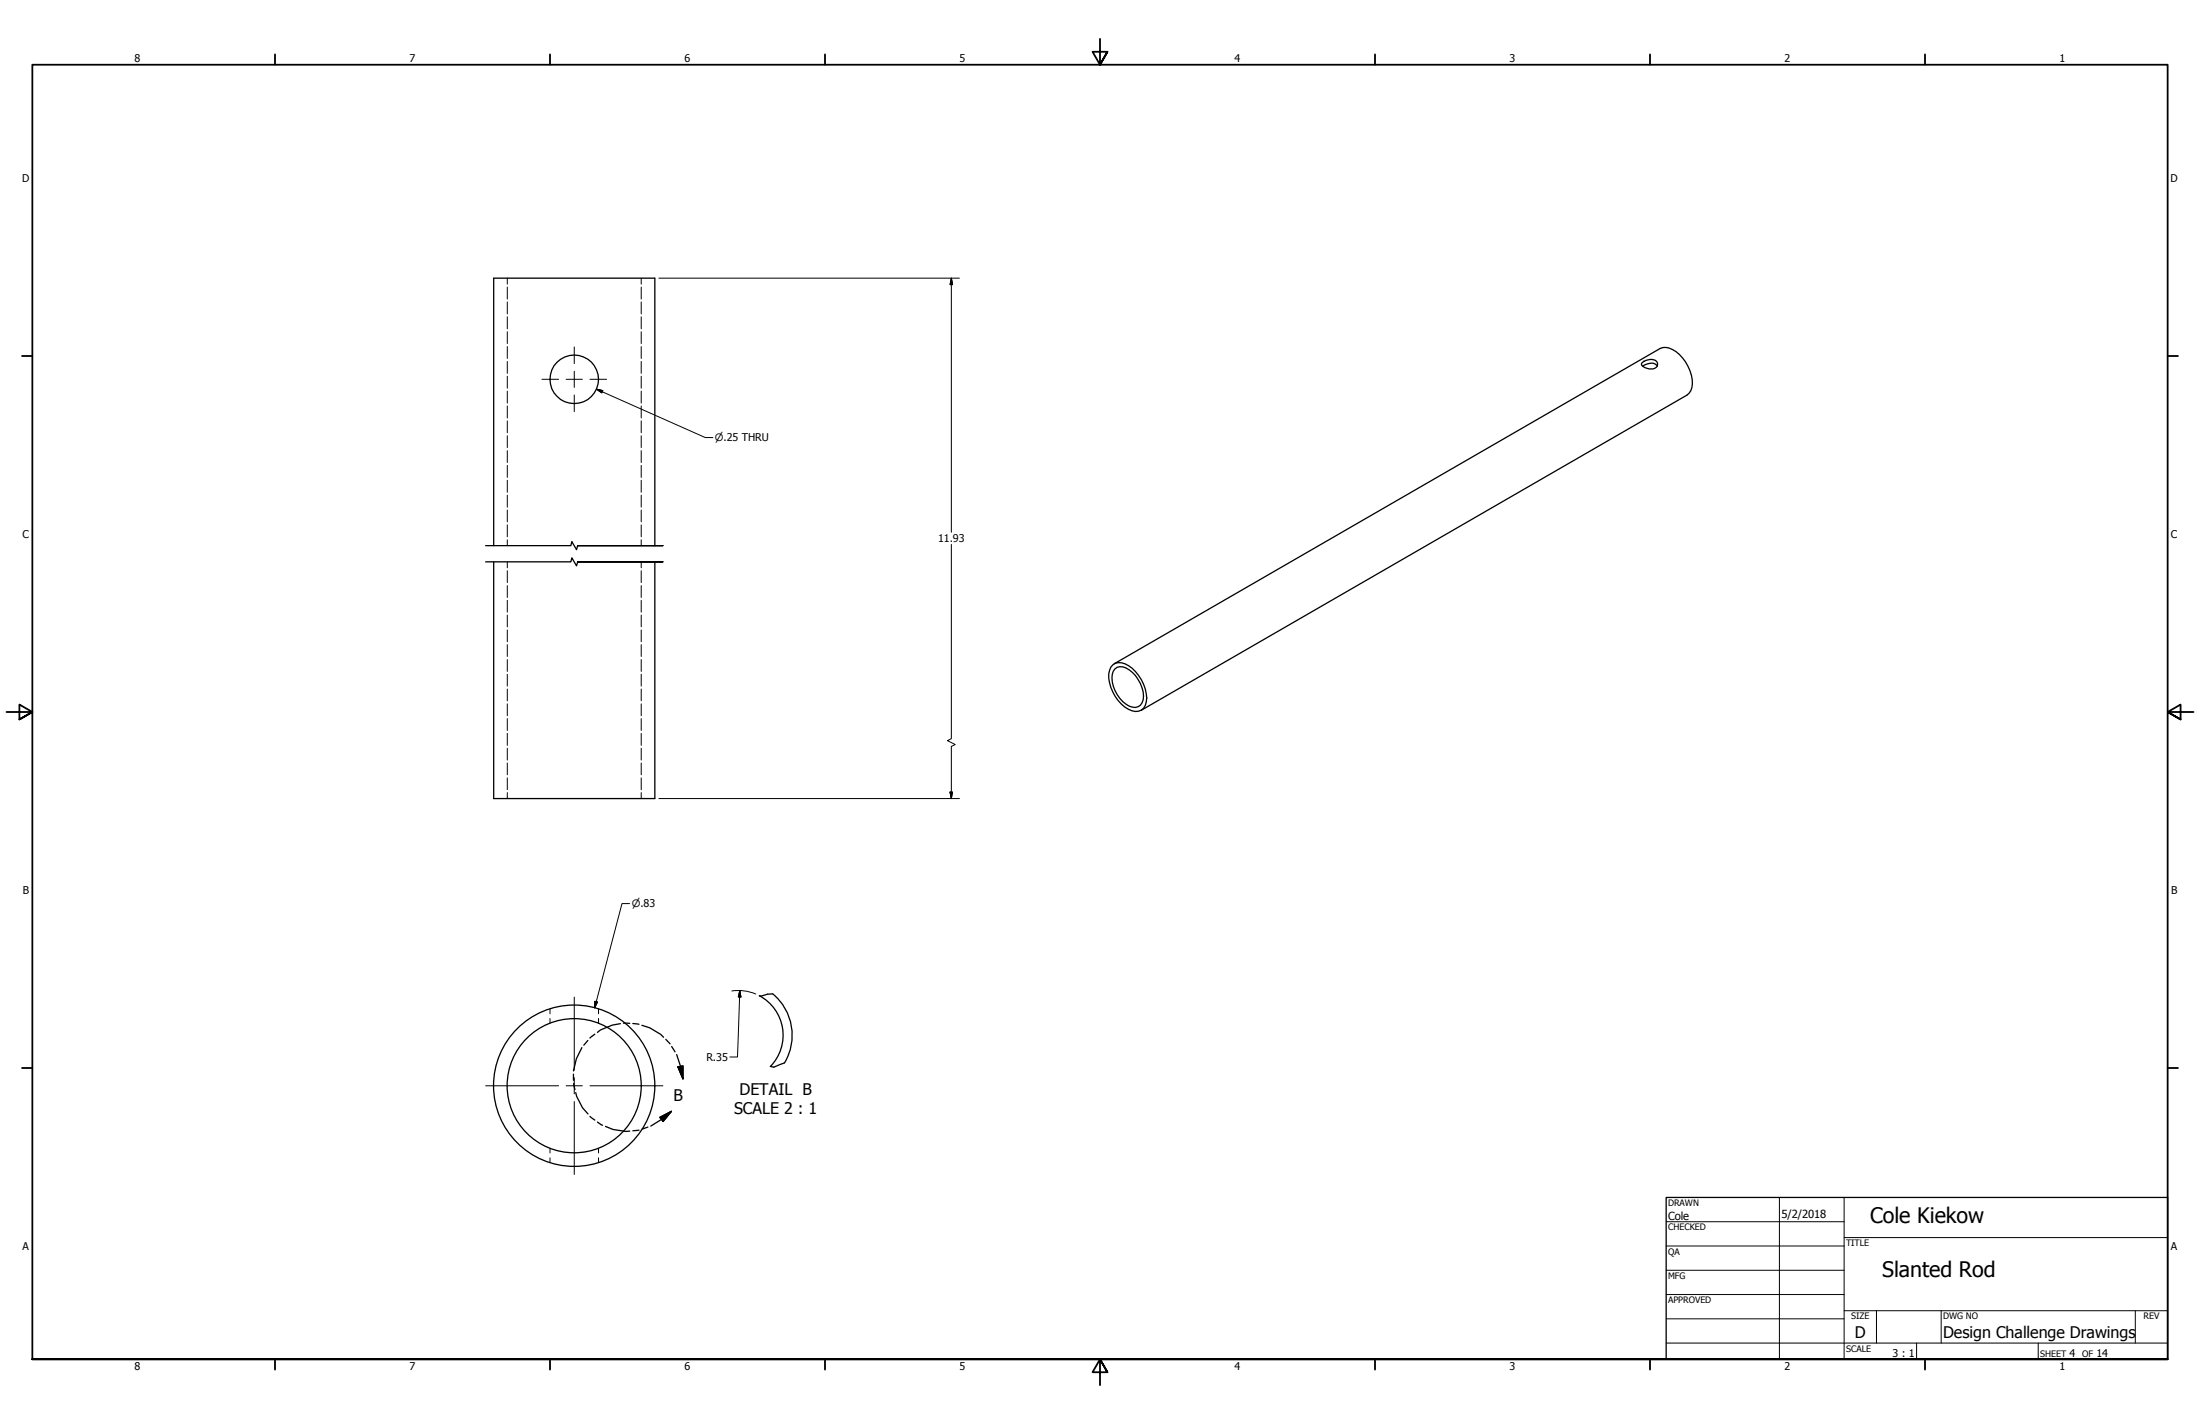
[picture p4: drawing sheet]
<svg xmlns="http://www.w3.org/2000/svg" width="864mm" height="559mm" viewBox="0 0 864 559" stroke-linecap="round" stroke-linejoin="round" font-family="sans-serif">
<!-- layer: Visible (ANSI) -->
<g fill="none" stroke="#000" stroke-width=".51">
<path d="M644.6 142.4a4.4 4.4 0 0 1 5.9-.3 1.94 1.94 0 0 1-.3 2.1 1.94 1.94 0 0 1-2.1 .6 4 4 0 0 1-3.8-1.9zM650.6 143.6a3.9 3.9 0 0 0-5.3-.2l-.5 .3M193.8 214.1v-104.9h63.2v104.9M193.8 220.5v92.9h63.2v-92.9M436.8 260.9a5.9 5.9 0 0 1 7.6 1.4 15.8 15.8 0 0 1 5.6 13.2 4.3 4.3 0 0 1-7 2.9 15.9 15.9 0 0 1-7.8-13.9l.9-2.7zM437.4 260.5l214.2-123.7a6.9 6.9 0 0 1 7.7 2.3 15.5 15.5 0 0 1 4.8 13l-.4 1.3-1.5 1.7-214.3 123.7M437.6 262.5a4.1 4.1 0 0 1 5.7 .4 13.2 13.2 0 0 1 5.5 11.7 3.6 3.6 0 0 1-5.5 2.5 13.1 13.1 0 0 1-6.7-12.5zM298.1 390.7a17.6 17.6 0 0 1 4.3 27.8M303.3 390a21.1 21.1 0 0 1 4.6 27.1"/>
<circle cx="225.4" cy="148.9" r="9.5"/>
<circle cx="225.4" cy="426.1" r="31.7"/>
<circle cx="225.4" cy="426.1" r="26.3"/>
</g>
<!-- layer: Hidden (ANSI) -->
<g fill="none" stroke="#000" stroke-width=".39">
<path d="M199.1 109.2v2.3M199.1 112.6v4.7M199.1 118.5v4.7M251.7 109.2v2.3M251.7 112.6v4.7M251.7 118.5v4.7M199.1 124.3v4.7M199.1 130.2v4.6M199.1 136v4.7M251.7 124.3v4.7M251.7 130.2v4.6M251.7 136v4.7"/>
<path d="M199.1 141.9v4.6M199.1 147.6v4.7M199.1 153.5v4.7M199.1 159.3v4.7M251.7 141.9v4.6M251.7 147.6v4.7M251.7 153.5v4.7M251.7 159.3v4.7M199.1 165.2v4.6M199.1 171v4.6M199.1 176.8v4.7M251.7 165.2v4.6"/>
<path d="M251.7 171v4.6M251.7 176.8v4.7M199.1 182.6v4.7M199.1 188.5v4.7M199.1 194.3v4.7M251.7 182.6v4.7M251.7 188.5v4.7M251.7 194.3v4.7M199.1 200.2v4.6M199.1 206v4.6M199.1 211.8v2.3M251.7 200.2v4.6"/>
<path d="M251.7 206v4.6M251.7 211.8v2.3M199.1 220.5v2.3M199.1 224v4.6M199.1 229.8v4.6M199.1 235.6v4.6M251.7 220.5v2.3M251.7 224v4.6M251.7 229.8v4.6M251.7 235.6v4.6M199.1 241.4v4.6M199.1 247.2v4.6"/>
<path d="M199.1 253v4.6M199.1 258.8v4.7M251.7 241.4v4.6M251.7 247.2v4.6M251.7 253v4.6M251.7 258.8v4.7M199.1 264.6v4.6M199.1 270.4v4.6M199.1 276.2v4.7M251.7 264.6v4.6M251.7 270.4v4.6M251.7 276.2v4.7"/>
<path d="M199.1 282v4.6M199.1 287.8v4.7M199.1 293.6v4.7M199.1 299.4v4.6M251.7 282v4.6M251.7 287.8v4.7M251.7 293.6v4.7M251.7 299.4v4.6M199.1 305.2v4.7M199.1 311v2.4M251.7 305.2v4.7M251.7 311v2.4"/>
<path d="M215.9 395.9v1.9M215.9 399.7v1.9M234.9 395.9v1.9M234.9 399.7v1.9M215.9 450.6v1.8M215.9 454.3v1.9M234.9 450.6v1.8M234.9 454.3v1.9"/>
</g>
<!-- layer: Break Line (ANSI) -->
<path d="M190.6 214.1h33.5l.4-1.6 1.8 3.2 .5-1.6h33.4h-33.4M190.6 220.5h33.5l.4-1.6 1.8 3.2 .5-1.6h33.4h-33.4M303.3 390l-5.2 .8M307.8 417.1l-4.1 1.7-1.3-.3" fill="none" stroke="#000" stroke-width=".51"/>
<!-- layer: Detail Boundary (ANSI) -->
<g fill="none" stroke="#000" stroke-width=".51">
<path d="M228.4 411.1l-2.1 4.4-1.2 4.7M230.8 408.3l-1.6 1.8M233.5 405.8l-1.9 1.6M243.5 401.7l-3.2 .6-4.6 1.9-1.2 .9M244.7 401.5l2.5 .1M248.4 401.6l2.4 .4M252 402.3l3.1 1.1 4.2 2.5 1.2 1.1M261.4 407.9l1.6 1.7M263.7 410.7l1.3 2.1M265.6 413.8l1.5 4.7 1 4.9M266.1 418.7l2-.4v5.1zM225.1 421.5v2.4"/>
<path d="M225.2 425.2l.5 2.3M226 428.8l.4 1.5 2.3 4.4 2.1 2.4M231.6 438.1l1.9 1.4M259 438.5l4.5-2.4-3.2 4zM263.5 436.1l-3.8 3.2-4.2 2.6M234.5 440.3l2 1.3M237.7 442l3 1.2 5 .8 1.5-.1M250.8 443.5l-2.4 .2M254.3 442.3l-2.3 .8"/>
</g>
<path d="M266.1 418.7l2 4.7zM266.1 418.7l2-.4v5.1zM263.5 436.1l-3.2 4zM259 438.5l4.5-2.4-3.2 4z" fill="#000" stroke="#000" stroke-width=".51"/>
<!-- layer: Border (ANSI) -->
<g fill="none" stroke="#000" stroke-width=".7">
<path d="M431.8 15.2v10.2l-2.9-5.1h5.8l-2.9 5.1 2.9-5.1M107.9 21.3v4.1M215.9 21.3v4.1M323.8 21.3v4.1M539.8 21.3v4.1M647.7 21.3v4.1M755.6 21.3v4.1M8.6 139.7h4.1M850.9 139.7h4.1M2.5 279.4h10.2l-5.1-2.9v5.8l5.1-2.9-5.1 2.9M861.1 279.4h-10.2l5.1-2.9v5.8l-5.1-2.9 5.1 2.9M8.6 419.1h4.1"/>
<path d="M850.9 419.1h4.1M12.7 533.4v-508h838.2v508h-838.2h838.2M107.9 533.4v4.1M215.9 533.4v4.1M323.8 533.4v4.1M434.7 538.5l-2.9-5.1 2.9 5.1h-5.8l2.9-5.1v10.2M539.8 533.4v4.1M647.7 533.4v4.1M755.6 533.4v4.1"/>
</g>
<!-- layer: Title (ANSI) -->
<g fill="none" stroke="#000" stroke-width=".39">
<path d="M654 479.4h69.9M698.5 469.9v63.5M723.9 469.9v63.5M654 488.9h69.9M654 498.5h69.9M723.9 485.6h127M654 508h69.9M654 517.5h69.9M723.9 514.3h127M736.6 514.3v12.7M762 514.3v12.7M838.2 514.3v12.7"/>
<path d="M654 527h196.9M752.3 527v6.4M800.1 527v6.4"/>
</g>
<path d="M654 469.9h196.9v63.5h-196.9z" fill="none" stroke="#000" stroke-width=".51"/>
<!-- layer: Dimension (ANSI) -->
<path d="M258.6 109.2h118M373.4 109.2l.5 2.5h-1zM373.4 109.2v99.7M373.4 213.6v76.3l-1.5 .7 3.1 1.6-1.6 .7v20.5M258.6 313.4h118M372.9 310.8h1l-.5 2.6zM247.1 354.6h-2.9l-10.8 40.9M233.6 392.9l1 .3-1.2 2.3zM287.3 388.9a17.6 17.6 0 0 1 9.4 1.2M290.4 388.7l.4 2.5h-1zM290.4 388.7l-.9 26.1h-3" fill="none" stroke="#000" stroke-width=".39"/>
<path d="M373.4 109.2l.5 2.5zM373.4 109.2l.5 2.5h-1zM372.9 310.8l.5 2.6zM372.9 310.8h1l-.5 2.6zM233.6 392.9l-.2 2.6zM233.6 392.9l1 .3-1.2 2.3zM290.4 388.7l.4 2.5zM290.4 388.7l.4 2.5h-1z" fill="#000" stroke="#000" stroke-width=".39"/>
<!-- layer: Center Mark (ANSI) -->
<path d="M225.4 136.1v6.6M212.7 148.8h6.6M222.2 148.8h6.4M225.4 145.7v6.3M225.4 155v6.5M231.6 148.8h6.5M225.4 391.3v28.6M190.6 426.1h28.7M222.2 426.1h6.4M225.4 422.9v6.4M225.4 432.2v28.7M231.6 426.1h28.6" fill="none" stroke="#000" stroke-width=".39"/>
<!-- layer: Symbol (ANSI) -->
<path d="M234.1 152.7l2.5 .6-.4 .9zM234.1 152.7l42.8 19h2.9" fill="none" stroke="#000" stroke-width=".39"/>
<path d="M234.1 152.7l2.5 .6zM234.1 152.7l2.5 .6-.4 .9z" fill="#000" stroke="#000" stroke-width=".39"/>
<g font-size="8.4">
<text x="734.1" y="479.8">Cole Kiekow</text>
<text x="738.9" y="501.1">Slanted Rod</text>
</g>
<g font-size="6.3">
<text x="290.3" y="429.8">DETAIL B</text>
<text x="264.4" y="432.2">B</text>
<text x="288.2" y="437.3">SCALE 2 : 1</text>
<text x="728.1" y="524.9">D</text>
<text x="762.8" y="525">Design Challenge Drawings</text>
</g>
<g font-size="4.4">
<text x="654.8" y="478.6">Cole</text>
<text x="699.3" y="478">5/2/2018</text>
</g>
<g font-size="4.2">
<text x="52.8" y="24.4">8</text>
<text x="160.8" y="24.4">7</text>
<text x="268.7" y="24.4">6</text>
<text x="376.7" y="24.4">5</text>
<text x="484.6" y="24.4">4</text>
<text x="592.6" y="24.4">3</text>
<text x="700.5" y="24.4">2</text>
<text x="808.5" y="24.4">1</text>
<text x="8.8" y="71.4">D</text>
<text x="852" y="71.4">D</text>
<text x="8.9" y="211.1">C</text>
<text x="368.2" y="212.8">11.93</text>
<text x="852.2" y="211.1">C</text>
<text x="9" y="350.8">B</text>
<text x="852.2" y="350.8">B</text>
<text x="277.3" y="416.3">R.35</text>
<text x="8.9" y="490.5">A</text>
<text x="852.2" y="490.5">A</text>
<text x="742.9" y="532.6">3 : 1</text>
<text x="812.4" y="532.6">4</text>
<text x="823" y="532.6">14</text>
<text x="52.8" y="537.5">8</text>
<text x="160.8" y="537.5">7</text>
<text x="268.7" y="537.5">6</text>
<text x="376.7" y="537.5">5</text>
<text x="484.6" y="537.5">4</text>
<text x="592.6" y="537.5">3</text>
<text x="700.5" y="537.5">2</text>
<text x="808.5" y="537.5">1</text>
</g>
<g font-size="4">
<text x="280.7" y="173.2">⌀.25 THRU</text>
<text x="248" y="356">⌀.83</text>
</g>
<g font-size="3.5">
<text x="654.8" y="473.2">DRAWN</text>
<text x="654.8" y="482.8">CHECKED</text>
<text x="724.7" y="488.9">TITLE</text>
<text x="654.8" y="492.3">QA</text>
<text x="654.8" y="501.8">MFG</text>
<text x="654.8" y="511.4">APPROVED</text>
<text x="726.7" y="517.7">SIZE</text>
<text x="762.8" y="517.7">DWG NO</text>
<text x="841.4" y="517.7">REV</text>
<text x="724.7" y="530.4">SCALE</text>
<text x="800.9" y="532.6">SHEET</text>
<text x="817.4" y="532.6">OF</text>
</g>
</svg>
